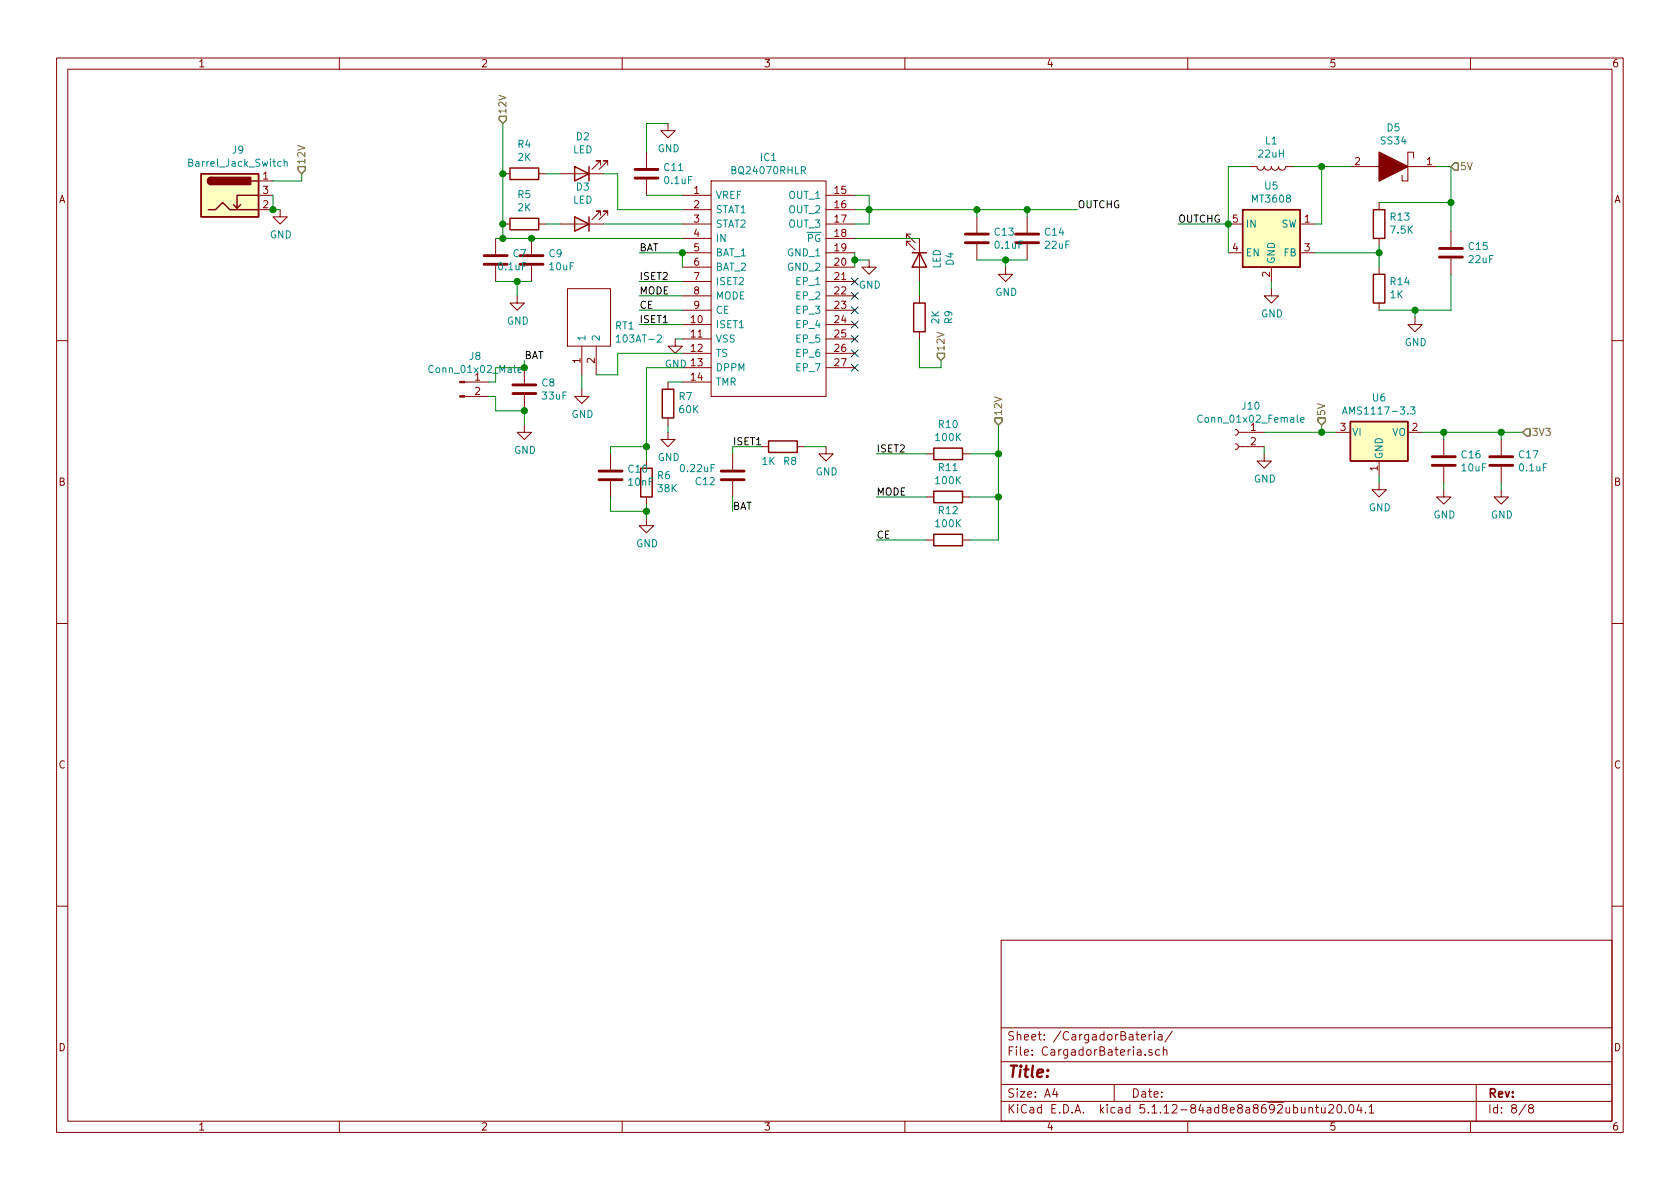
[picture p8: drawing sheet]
EESchema Schematic File Version 4
EELAYER 30 0
EELAYER END
$Descr A4 11693 8268
encoding utf-8
Sheet 8 8
Title ""
Date ""
Rev ""
Comp ""
Comment1 ""
Comment2 ""
Comment3 ""
Comment4 ""
$EndDescr
$Comp
L Device:C C11
U 1 1
P 4500 1200
F 0 "C11" H 4615 1246 50  0000 L CNN
F 1 "0.1uF" H 4615 1155 50  0000 L CNN
F 2 "Capacitor_SMD:C_0805_2012Metric_Pad1.18x1.45mm_HandSolder" H 4538 1050 50  0001 C CNN
F 3 "~" H 4500 1200 50  0001 C CNN
	1    4500 1200
	1    0    0    -1  
$EndComp
$Comp
L Device:C C9
U 1 1
P 3700 1800
F 0 "C9" H 3815 1846 50  0000 L CNN
F 1 "10uF" H 3815 1755 50  0000 L CNN
F 2 "Capacitor_SMD:C_0805_2012Metric_Pad1.18x1.45mm_HandSolder" H 3738 1650 50  0001 C CNN
F 3 "~" H 3700 1800 50  0001 C CNN
	1    3700 1800
	1    0    0    -1  
$EndComp
$Comp
L Device:C C8
U 1 1
P 3650 2700
F 0 "C8" H 3765 2746 50  0000 L CNN
F 1 "33uF" H 3765 2655 50  0000 L CNN
F 2 "Capacitor_SMD:C_0805_2012Metric_Pad1.18x1.45mm_HandSolder" H 3688 2550 50  0001 C CNN
F 3 "~" H 3650 2700 50  0001 C CNN
	1    3650 2700
	1    0    0    -1  
$EndComp
$Comp
L Device:C C15
U 1 1
P 10100 1750
F 0 "C15" H 10215 1796 50  0000 L CNN
F 1 "22uF" H 10215 1705 50  0000 L CNN
F 2 "Capacitor_SMD:C_0805_2012Metric_Pad1.18x1.45mm_HandSolder" H 10138 1600 50  0001 C CNN
F 3 "~" H 10100 1750 50  0001 C CNN
	1    10100 1750
	1    0    0    -1  
$EndComp
Connection ~ 3700 1650
Wire Wire Line
	3700 1650 3500 1650
Wire Wire Line
	4750 1350 4500 1350
$Comp
L Device:R R4
U 1 1
P 3650 1200
F 0 "R4" V 3443 1200 50  0000 C CNN
F 1 "2K" V 3534 1200 50  0000 C CNN
F 2 "Resistor_SMD:R_0805_2012Metric_Pad1.20x1.40mm_HandSolder" V 3580 1200 50  0001 C CNN
F 3 "~" H 3650 1200 50  0001 C CNN
	1    3650 1200
	0    1    1    0   
$EndComp
$Comp
L Device:R R5
U 1 1
P 3650 1550
F 0 "R5" V 3443 1550 50  0000 C CNN
F 1 "2K" V 3534 1550 50  0000 C CNN
F 2 "Resistor_SMD:R_0805_2012Metric_Pad1.20x1.40mm_HandSolder" V 3580 1550 50  0001 C CNN
F 3 "~" H 3650 1550 50  0001 C CNN
	1    3650 1550
	0    1    1    0   
$EndComp
$Comp
L power:GND #PWR0121
U 1 1
P 4650 850
F 0 "#PWR0121" H 4650 600 50  0001 C CNN
F 1 "GND" H 4655 677 50  0000 C CNN
F 2 "" H 4650 850 50  0001 C CNN
F 3 "" H 4650 850 50  0001 C CNN
	1    4650 850 
	1    0    0    -1  
$EndComp
$Comp
L Device:LED D2
U 1 1
P 4050 1200
F 0 "D2" H 4043 945 50  0000 C CNN
F 1 "LED" H 4043 1036 50  0000 C CNN
F 2 "LED_SMD:LED_0805_2012Metric_Pad1.15x1.40mm_HandSolder" H 4050 1200 50  0001 C CNN
F 3 "~" H 4050 1200 50  0001 C CNN
	1    4050 1200
	-1   0    0    1   
$EndComp
Wire Wire Line
	4750 1650 3700 1650
$Comp
L Device:LED D3
U 1 1
P 4050 1550
F 0 "D3" H 4043 1295 50  0000 C CNN
F 1 "LED" H 4043 1386 50  0000 C CNN
F 2 "LED_SMD:LED_0805_2012Metric_Pad1.15x1.40mm_HandSolder" H 4050 1550 50  0001 C CNN
F 3 "~" H 4050 1550 50  0001 C CNN
	1    4050 1550
	-1   0    0    1   
$EndComp
Wire Wire Line
	4750 1550 4200 1550
Wire Wire Line
	4750 1450 4300 1450
Wire Wire Line
	4300 1450 4300 1200
Wire Wire Line
	4300 1200 4200 1200
Wire Wire Line
	3900 1550 3800 1550
Wire Wire Line
	3900 1200 3800 1200
Wire Wire Line
	3500 1550 3500 1200
Wire Wire Line
	4500 1050 4500 850 
Wire Wire Line
	4500 850  4650 850 
$Comp
L Device:LED D4
U 1 1
P 6400 1800
F 0 "D4" H 6393 2017 50  0000 C CNN
F 1 "LED" H 6393 1926 50  0000 C CNN
F 2 "LED_SMD:LED_0805_2012Metric_Pad1.15x1.40mm_HandSolder" H 6400 1800 50  0001 C CNN
F 3 "~" H 6400 1800 50  0001 C CNN
	1    6400 1800
	0    1    1    0   
$EndComp
$Comp
L power:GND #PWR0122
U 1 1
P 3600 2050
F 0 "#PWR0122" H 3600 1800 50  0001 C CNN
F 1 "GND" H 3605 1877 50  0000 C CNN
F 2 "" H 3600 2050 50  0001 C CNN
F 3 "" H 3600 2050 50  0001 C CNN
	1    3600 2050
	1    0    0    -1  
$EndComp
Wire Wire Line
	3450 1950 3600 1950
Wire Wire Line
	3600 2050 3600 1950
Connection ~ 3600 1950
Wire Wire Line
	3600 1950 3700 1950
Connection ~ 6050 1450
$Comp
L Device:C C13
U 1 1
P 6800 1650
F 0 "C13" H 6915 1696 50  0000 L CNN
F 1 "0.1uF" H 6915 1605 50  0000 L CNN
F 2 "Capacitor_SMD:C_0805_2012Metric_Pad1.18x1.45mm_HandSolder" H 6838 1500 50  0001 C CNN
F 3 "~" H 6800 1650 50  0001 C CNN
	1    6800 1650
	1    0    0    -1  
$EndComp
$Comp
L power:GND #PWR0123
U 1 1
P 7000 1850
F 0 "#PWR0123" H 7000 1600 50  0001 C CNN
F 1 "GND" H 7005 1677 50  0000 C CNN
F 2 "" H 7000 1850 50  0001 C CNN
F 3 "" H 7000 1850 50  0001 C CNN
	1    7000 1850
	1    0    0    -1  
$EndComp
$Comp
L Connector:Conn_01x02_Male J8
U 1 1
P 3200 2650
F 0 "J8" H 3308 2831 50  0000 C CNN
F 1 "Conn_01x02_Male" H 3308 2740 50  0000 C CNN
F 2 "Connector_PinHeader_2.54mm:PinHeader_1x02_P2.54mm_Vertical" H 3200 2650 50  0001 C CNN
F 3 "~" H 3200 2650 50  0001 C CNN
	1    3200 2650
	1    0    0    -1  
$EndComp
$Comp
L power:GND #PWR0125
U 1 1
P 5750 3100
F 0 "#PWR0125" H 5750 2850 50  0001 C CNN
F 1 "GND" H 5755 2927 50  0000 C CNN
F 2 "" H 5750 3100 50  0001 C CNN
F 3 "" H 5750 3100 50  0001 C CNN
	1    5750 3100
	1    0    0    -1  
$EndComp
$Comp
L power:GND #PWR0126
U 1 1
P 3650 2950
F 0 "#PWR0126" H 3650 2700 50  0001 C CNN
F 1 "GND" H 3655 2777 50  0000 C CNN
F 2 "" H 3650 2950 50  0001 C CNN
F 3 "" H 3650 2950 50  0001 C CNN
	1    3650 2950
	1    0    0    -1  
$EndComp
$Comp
L Device:R R8
U 1 1
P 5450 3100
F 0 "R8" V 5550 3150 50  0000 C CNN
F 1 "1K" V 5550 3000 50  0000 C CNN
F 2 "Resistor_SMD:R_0805_2012Metric_Pad1.20x1.40mm_HandSolder" V 5380 3100 50  0001 C CNN
F 3 "~" H 5450 3100 50  0001 C CNN
	1    5450 3100
	0    1    1    0   
$EndComp
$Comp
L Device:R R7
U 1 1
P 4650 2800
F 0 "R7" H 4580 2754 50  0000 R CNN
F 1 "60K" H 4580 2845 50  0000 R CNN
F 2 "Resistor_SMD:R_0805_2012Metric_Pad1.20x1.40mm_HandSolder" V 4580 2800 50  0001 C CNN
F 3 "~" H 4650 2800 50  0001 C CNN
	1    4650 2800
	-1   0    0    1   
$EndComp
$Comp
L power:GND #PWR0127
U 1 1
P 4650 3000
F 0 "#PWR0127" H 4650 2750 50  0001 C CNN
F 1 "GND" H 4655 2827 50  0000 C CNN
F 2 "" H 4650 3000 50  0001 C CNN
F 3 "" H 4650 3000 50  0001 C CNN
	1    4650 3000
	1    0    0    -1  
$EndComp
$Comp
L Device:C C10
U 1 1
P 4250 3300
F 0 "C10" H 4365 3346 50  0000 L CNN
F 1 "10nF" H 4365 3255 50  0000 L CNN
F 2 "Capacitor_SMD:C_0805_2012Metric_Pad1.18x1.45mm_HandSolder" H 4288 3150 50  0001 C CNN
F 3 "~" H 4250 3300 50  0001 C CNN
	1    4250 3300
	1    0    0    -1  
$EndComp
$Comp
L Device:R R6
U 1 1
P 4500 3350
F 0 "R6" H 4430 3304 50  0000 R CNN
F 1 "38K" H 4430 3395 50  0000 R CNN
F 2 "Resistor_SMD:R_0805_2012Metric_Pad1.20x1.40mm_HandSolder" V 4430 3350 50  0001 C CNN
F 3 "~" H 4500 3350 50  0001 C CNN
	1    4500 3350
	-1   0    0    1   
$EndComp
Wire Wire Line
	4650 2650 4750 2650
$Comp
L power:GND #PWR0128
U 1 1
P 4500 3600
F 0 "#PWR0128" H 4500 3350 50  0001 C CNN
F 1 "GND" H 4505 3427 50  0000 C CNN
F 2 "" H 4500 3600 50  0001 C CNN
F 3 "" H 4500 3600 50  0001 C CNN
	1    4500 3600
	1    0    0    -1  
$EndComp
Wire Wire Line
	4500 3500 4500 3550
Wire Wire Line
	4650 3000 4650 2950
NoConn ~ 5950 1950
NoConn ~ 5950 2050
NoConn ~ 5950 2150
NoConn ~ 5950 2250
NoConn ~ 5950 2350
NoConn ~ 5950 2450
NoConn ~ 5950 2550
Wire Wire Line
	3500 1650 3500 1550
Connection ~ 3500 1650
Wire Wire Line
	3500 1650 3450 1650
Connection ~ 3500 1550
Wire Wire Line
	4750 1750 4750 1850
Text Label 4450 1950 0    50   ~ 0
ISET2
Wire Wire Line
	4750 1950 4450 1950
Text Label 4450 2050 0    50   ~ 0
MODE
Text Label 4450 2150 0    50   ~ 0
CE
Wire Wire Line
	4450 2150 4750 2150
Wire Wire Line
	4750 2050 4450 2050
Text Label 6100 3150 0    50   ~ 0
ISET2
Text Label 6100 3450 0    50   ~ 0
MODE
Text Label 6100 3750 0    50   ~ 0
CE
$Comp
L Device:R R10
U 1 1
P 6600 3150
F 0 "R10" V 6393 3150 50  0000 C CNN
F 1 "100K" V 6484 3150 50  0000 C CNN
F 2 "Resistor_SMD:R_0805_2012Metric_Pad1.20x1.40mm_HandSolder" V 6530 3150 50  0001 C CNN
F 3 "~" H 6600 3150 50  0001 C CNN
	1    6600 3150
	0    1    1    0   
$EndComp
$Comp
L Device:R R11
U 1 1
P 6600 3450
F 0 "R11" V 6393 3450 50  0000 C CNN
F 1 "100K" V 6484 3450 50  0000 C CNN
F 2 "Resistor_SMD:R_0805_2012Metric_Pad1.20x1.40mm_HandSolder" V 6530 3450 50  0001 C CNN
F 3 "~" H 6600 3450 50  0001 C CNN
	1    6600 3450
	0    1    1    0   
$EndComp
$Comp
L Device:R R12
U 1 1
P 6600 3750
F 0 "R12" V 6393 3750 50  0000 C CNN
F 1 "100K" V 6484 3750 50  0000 C CNN
F 2 "Resistor_SMD:R_0805_2012Metric_Pad1.20x1.40mm_HandSolder" V 6530 3750 50  0001 C CNN
F 3 "~" H 6600 3750 50  0001 C CNN
	1    6600 3750
	0    1    1    0   
$EndComp
Wire Wire Line
	6100 3150 6450 3150
Wire Wire Line
	6100 3450 6450 3450
Wire Wire Line
	6100 3750 6450 3750
Wire Wire Line
	6750 3750 6950 3750
Wire Wire Line
	6950 3750 6950 3450
Wire Wire Line
	6750 3150 6950 3150
Wire Wire Line
	6750 3450 6950 3450
Connection ~ 6950 3450
Wire Wire Line
	6950 3450 6950 3150
$Comp
L Device:C C14
U 1 1
P 7150 1650
F 0 "C14" H 7265 1696 50  0000 L CNN
F 1 "22uF" H 7265 1605 50  0000 L CNN
F 2 "Capacitor_SMD:C_0805_2012Metric_Pad1.18x1.45mm_HandSolder" H 7188 1500 50  0001 C CNN
F 3 "~" H 7150 1650 50  0001 C CNN
	1    7150 1650
	1    0    0    -1  
$EndComp
Wire Wire Line
	6400 1950 6400 2050
Wire Wire Line
	6400 2350 6400 2550
Wire Wire Line
	6400 2550 6550 2550
Wire Wire Line
	6050 1450 6800 1450
Wire Wire Line
	7150 1450 7150 1500
Wire Wire Line
	6800 1500 6800 1450
Connection ~ 6800 1450
Wire Wire Line
	6800 1450 7150 1450
Wire Wire Line
	6800 1800 7000 1800
Wire Wire Line
	7000 1850 7000 1800
Connection ~ 7000 1800
Wire Wire Line
	7000 1800 7150 1800
Text Label 4450 1750 0    50   ~ 0
BAT
Wire Wire Line
	4750 1750 4450 1750
Text Label 3650 2500 0    50   ~ 0
BAT
Wire Wire Line
	3400 2650 3450 2650
Wire Wire Line
	3450 2650 3450 2550
Wire Wire Line
	3450 2550 3650 2550
Wire Wire Line
	3650 2500 3650 2550
Connection ~ 3650 2550
Wire Wire Line
	3400 2750 3450 2750
Wire Wire Line
	3450 2750 3450 2850
Wire Wire Line
	3450 2850 3650 2850
Wire Wire Line
	3650 2950 3650 2850
Connection ~ 3650 2850
$Comp
L power:GND #PWR0130
U 1 1
P 4050 2700
F 0 "#PWR0130" H 4050 2450 50  0001 C CNN
F 1 "GND" H 4055 2527 50  0000 C CNN
F 2 "" H 4050 2700 50  0001 C CNN
F 3 "" H 4050 2700 50  0001 C CNN
	1    4050 2700
	1    0    0    -1  
$EndComp
Wire Wire Line
	4500 3200 4500 3100
Wire Wire Line
	4250 3150 4250 3100
Wire Wire Line
	4250 3100 4500 3100
Connection ~ 4500 3100
Wire Wire Line
	4500 3100 4500 2550
Wire Wire Line
	4250 3450 4250 3550
Wire Wire Line
	4250 3550 4500 3550
Connection ~ 4500 3550
Wire Wire Line
	4500 3550 4500 3600
Wire Wire Line
	4750 2550 4500 2550
Wire Wire Line
	6050 1450 6050 1550
Wire Wire Line
	6050 1350 6050 1450
Connection ~ 4750 1750
Wire Wire Line
	5950 1650 6400 1650
Wire Wire Line
	6050 1550 5950 1550
Wire Wire Line
	5950 1450 6050 1450
Wire Wire Line
	5950 1350 6050 1350
$Comp
L power:GND #PWR0131
U 1 1
P 4700 2350
F 0 "#PWR0131" H 4700 2100 50  0001 C CNN
F 1 "GND" H 4705 2177 50  0000 C CNN
F 2 "" H 4700 2350 50  0001 C CNN
F 3 "" H 4700 2350 50  0001 C CNN
	1    4700 2350
	1    0    0    -1  
$EndComp
$Comp
L BQ24070RHLR:BQ24070RHLR IC1
U 1 1
P 4750 1350
F 0 "IC1" H 5350 1615 50  0000 C CNN
F 1 "BQ24070RHLR" H 5350 1524 50  0000 C CNN
F 2 "BQ24070RHLR:BQ24032ARHLR" H 5800 1450 50  0001 L CNN
F 3 "https://www.ti.com/lit/gpn/BQ24070" H 5800 1350 50  0001 L CNN
F 4 "Battery Management Single Input Charger" H 5800 1250 50  0001 L CNN "Description"
F 5 "1" H 5800 1150 50  0001 L CNN "Height"
F 6 "Texas Instruments" H 5800 1050 50  0001 L CNN "Manufacturer_Name"
F 7 "BQ24070RHLR" H 5800 950 50  0001 L CNN "Manufacturer_Part_Number"
F 8 "595-BQ24070RHLR" H 5800 850 50  0001 L CNN "Mouser Part Number"
F 9 "https://www.mouser.co.uk/ProductDetail/Texas-Instruments/BQ24070RHLR?qs=LgZHeZZt5MWAXAU3J4CTwg%3D%3D" H 5800 750 50  0001 L CNN "Mouser Price/Stock"
F 10 "BQ24070RHLR" H 5800 650 50  0001 L CNN "Arrow Part Number"
F 11 "https://www.arrow.com/en/products/bq24070rhlr/texas-instruments" H 5800 550 50  0001 L CNN "Arrow Price/Stock"
	1    4750 1350
	1    0    0    -1  
$EndComp
Wire Wire Line
	4750 2350 4700 2350
Text Label 4450 2250 0    50   ~ 0
ISET1
Wire Wire Line
	4750 2250 4450 2250
Text Label 5100 3100 0    50   ~ 0
ISET1
Wire Wire Line
	5600 3100 5750 3100
Wire Wire Line
	5300 3100 5100 3100
$Comp
L Device:C C7
U 1 1
P 3450 1800
F 0 "C7" H 3565 1846 50  0000 L CNN
F 1 "0.1uF" H 3565 1755 50  0000 C CNN
F 2 "Capacitor_SMD:C_0805_2012Metric_Pad1.18x1.45mm_HandSolder" H 3488 1650 50  0001 C CNN
F 3 "~" H 3450 1800 50  0001 C CNN
	1    3450 1800
	1    0    0    -1  
$EndComp
Text Label 5100 3550 0    50   ~ 0
BAT
$Comp
L Device:C C12
U 1 1
P 5100 3300
F 0 "C12" H 5215 3346 50  0000 L CNN
F 1 "0.22uF" H 5215 3255 50  0000 L CNN
F 2 "Capacitor_SMD:C_0805_2012Metric_Pad1.18x1.45mm_HandSolder" H 5138 3150 50  0001 C CNN
F 3 "~" H 5100 3300 50  0001 C CNN
	1    5100 3300
	-1   0    0    1   
$EndComp
Wire Wire Line
	5100 3150 5100 3100
Wire Wire Line
	5100 3450 5100 3550
Wire Wire Line
	5950 1750 5950 1800
$Comp
L power:GND #PWR0132
U 1 1
P 6050 1800
F 0 "#PWR0132" H 6050 1550 50  0001 C CNN
F 1 "GND" H 6055 1627 50  0000 C CNN
F 2 "" H 6050 1800 50  0001 C CNN
F 3 "" H 6050 1800 50  0001 C CNN
	1    6050 1800
	1    0    0    -1  
$EndComp
Wire Wire Line
	6050 1800 5950 1800
Connection ~ 5950 1800
Wire Wire Line
	5950 1800 5950 1850
$Comp
L Device:R R9
U 1 1
P 6400 2200
F 0 "R9" V 6193 2200 50  0000 C CNN
F 1 "2K" V 6284 2200 50  0000 C CNN
F 2 "Resistor_SMD:R_0805_2012Metric_Pad1.20x1.40mm_HandSolder" V 6330 2200 50  0001 C CNN
F 3 "~" H 6400 2200 50  0001 C CNN
	1    6400 2200
	-1   0    0    1   
$EndComp
$Comp
L Regulator_Switching:MT3608 U5
U 1 1
P 8850 1650
F 0 "U5" H 8850 2017 50  0000 C CNN
F 1 "MT3608" H 8850 1926 50  0000 C CNN
F 2 "Package_TO_SOT_SMD:SOT-23-6" H 8900 1400 50  0001 L CIN
F 3 "https://www.olimex.com/Products/Breadboarding/BB-PWR-3608/resources/MT3608.pdf" H 8600 2100 50  0001 C CNN
	1    8850 1650
	1    0    0    -1  
$EndComp
Text Label 7500 1450 0    50   ~ 0
OUTCHG
Wire Wire Line
	7500 1450 7150 1450
Connection ~ 7150 1450
Text Label 8200 1550 0    50   ~ 0
OUTCHG
$Comp
L SS34:SS34 D5
U 1 1
P 10100 1150
F 0 "D5" H 10500 883 50  0000 C CNN
F 1 "SS34" H 10500 974 50  0000 C CNN
F 2 "SS34:DIONM7959X262N" H 10600 1300 50  0001 L CNN
F 3 "https://www.vishay.com/docs/88751/ss32.pdf" H 10600 1200 50  0001 L CNN
F 4 "Rectifier, Schottky, SMD, 3A, 40V, DO-214AC" H 10600 1100 50  0001 L CNN "Description"
F 5 "2.62" H 10600 1000 50  0001 L CNN "Height"
F 6 "Vishay" H 10600 900 50  0001 L CNN "Manufacturer_Name"
F 7 "SS34" H 10600 800 50  0001 L CNN "Manufacturer_Part_Number"
F 8 "" H 10600 700 50  0001 L CNN "Mouser Part Number"
F 9 "" H 10600 600 50  0001 L CNN "Mouser Price/Stock"
F 10 "" H 10600 500 50  0001 L CNN "Arrow Part Number"
F 11 "" H 10600 400 50  0001 L CNN "Arrow Price/Stock"
	1    10100 1150
	-1   0    0    1   
$EndComp
$Comp
L Device:L L1
U 1 1
P 8850 1150
F 0 "L1" V 8669 1150 50  0000 C CNN
F 1 "22uH" V 8760 1150 50  0000 C CNN
F 2 "Inductor_SMD:L_0805_2012Metric" H 8850 1150 50  0001 C CNN
F 3 "~" H 8850 1150 50  0001 C CNN
	1    8850 1150
	0    1    1    0   
$EndComp
$Comp
L Device:R R13
U 1 1
P 9600 1550
F 0 "R13" H 9530 1504 50  0000 R CNN
F 1 "7.5K" H 9530 1595 50  0000 R CNN
F 2 "Resistor_SMD:R_0805_2012Metric_Pad1.20x1.40mm_HandSolder" V 9530 1550 50  0001 C CNN
F 3 "~" H 9600 1550 50  0001 C CNN
	1    9600 1550
	-1   0    0    1   
$EndComp
$Comp
L Device:R R14
U 1 1
P 9600 2000
F 0 "R14" H 9530 1954 50  0000 R CNN
F 1 "1K" H 9530 2045 50  0000 R CNN
F 2 "Resistor_SMD:R_0805_2012Metric_Pad1.20x1.40mm_HandSolder" V 9530 2000 50  0001 C CNN
F 3 "~" H 9600 2000 50  0001 C CNN
	1    9600 2000
	-1   0    0    1   
$EndComp
Wire Wire Line
	8550 1750 8550 1550
Wire Wire Line
	8200 1550 8550 1550
Connection ~ 8550 1550
Wire Wire Line
	8700 1150 8550 1150
Wire Wire Line
	8550 1150 8550 1550
Wire Wire Line
	9000 1150 9200 1150
Wire Wire Line
	9150 1550 9200 1550
Wire Wire Line
	9200 1550 9200 1150
Connection ~ 9200 1150
Wire Wire Line
	9200 1150 9400 1150
Wire Wire Line
	9600 1850 9600 1750
Wire Wire Line
	9150 1750 9600 1750
Connection ~ 9600 1750
Wire Wire Line
	9600 1750 9600 1700
Wire Wire Line
	9600 1400 10100 1400
Wire Wire Line
	10100 1400 10100 1600
Wire Wire Line
	9600 2150 9850 2150
Wire Wire Line
	10100 2150 10100 1900
Wire Wire Line
	10000 1150 10100 1150
Wire Wire Line
	10100 1150 10100 1400
Connection ~ 10100 1400
$Comp
L power:GND #PWR0133
U 1 1
P 8850 2000
F 0 "#PWR0133" H 8850 1750 50  0001 C CNN
F 1 "GND" H 8855 1827 50  0000 C CNN
F 2 "" H 8850 2000 50  0001 C CNN
F 3 "" H 8850 2000 50  0001 C CNN
	1    8850 2000
	1    0    0    -1  
$EndComp
Wire Wire Line
	8850 2000 8850 1950
$Comp
L power:GND #PWR0134
U 1 1
P 9850 2200
F 0 "#PWR0134" H 9850 1950 50  0001 C CNN
F 1 "GND" H 9855 2027 50  0000 C CNN
F 2 "" H 9850 2200 50  0001 C CNN
F 3 "" H 9850 2200 50  0001 C CNN
	1    9850 2200
	1    0    0    -1  
$EndComp
Wire Wire Line
	9850 2200 9850 2150
Connection ~ 9850 2150
Wire Wire Line
	9850 2150 10100 2150
$Comp
L Regulator_Linear:AMS1117-3.3 U?
U 1 1
P 9600 3000
AR Path="/61B5A8A7/61E7B184" Ref="U?"  Part="1" 
AR Path="/61B92A68/61E7B184" Ref="U6"  Part="1" 
F 0 "U6" H 9600 3242 50  0000 C CNN
F 1 "AMS1117-3.3" H 9600 3151 50  0000 C CNN
F 2 "Package_TO_SOT_SMD:SOT-223-3_TabPin2" H 9600 3200 50  0001 C CNN
F 3 "http://www.advanced-monolithic.com/pdf/ds1117.pdf" H 9700 2750 50  0001 C CNN
	1    9600 3000
	1    0    0    -1  
$EndComp
$Comp
L Connector:Conn_01x02_Female J?
U 1 1
P 8600 3000
AR Path="/61B5A8A7/61E7B18A" Ref="J?"  Part="1" 
AR Path="/61B92A68/61E7B18A" Ref="J10"  Part="1" 
F 0 "J10" H 8492 3185 50  0000 C CNN
F 1 "Conn_01x02_Female" H 8492 3094 50  0000 C CNN
F 2 "Connector_PinSocket_2.54mm:PinSocket_1x02_P2.54mm_Vertical" H 8600 3000 50  0001 C CNN
F 3 "~" H 8600 3000 50  0001 C CNN
	1    8600 3000
	-1   0    0    -1  
$EndComp
$Comp
L power:GND #PWR?
U 1 1
P 9600 3350
AR Path="/61B5A8A7/61E7B197" Ref="#PWR?"  Part="1" 
AR Path="/61B92A68/61E7B197" Ref="#PWR0120"  Part="1" 
F 0 "#PWR0120" H 9600 3100 50  0001 C CNN
F 1 "GND" H 9605 3177 50  0000 C CNN
F 2 "" H 9600 3350 50  0001 C CNN
F 3 "" H 9600 3350 50  0001 C CNN
	1    9600 3350
	1    0    0    -1  
$EndComp
Wire Wire Line
	9600 3300 9600 3350
Wire Wire Line
	8800 3100 8800 3150
$Comp
L Device:C C?
U 1 1
P 10050 3200
AR Path="/61B5A8A7/61E7B19F" Ref="C?"  Part="1" 
AR Path="/61B92A68/61E7B19F" Ref="C16"  Part="1" 
F 0 "C16" H 10165 3246 50  0000 L CNN
F 1 "10uF" H 10165 3155 50  0000 L CNN
F 2 "Capacitor_SMD:C_0805_2012Metric_Pad1.18x1.45mm_HandSolder" H 10088 3050 50  0001 C CNN
F 3 "~" H 10050 3200 50  0001 C CNN
	1    10050 3200
	1    0    0    -1  
$EndComp
$Comp
L Device:C C?
U 1 1
P 10450 3200
AR Path="/61B5A8A7/61E7B1A5" Ref="C?"  Part="1" 
AR Path="/61B92A68/61E7B1A5" Ref="C17"  Part="1" 
F 0 "C17" H 10565 3246 50  0000 L CNN
F 1 "0.1uF" H 10565 3155 50  0000 L CNN
F 2 "Capacitor_SMD:C_0805_2012Metric_Pad1.18x1.45mm_HandSolder" H 10488 3050 50  0001 C CNN
F 3 "~" H 10450 3200 50  0001 C CNN
	1    10450 3200
	1    0    0    -1  
$EndComp
Wire Wire Line
	9900 3000 10050 3000
Wire Wire Line
	10450 3000 10450 3050
Wire Wire Line
	10050 3050 10050 3000
Connection ~ 10050 3000
Wire Wire Line
	10050 3000 10450 3000
Text HLabel 10600 3000 2    50   Input ~ 0
3V3
Wire Wire Line
	10600 3000 10450 3000
Connection ~ 10450 3000
$Comp
L power:GND #PWR?
U 1 1
P 10050 3400
AR Path="/61B5A8A7/61E7B1B3" Ref="#PWR?"  Part="1" 
AR Path="/61B92A68/61E7B1B3" Ref="#PWR0124"  Part="1" 
F 0 "#PWR0124" H 10050 3150 50  0001 C CNN
F 1 "GND" H 10055 3227 50  0000 C CNN
F 2 "" H 10050 3400 50  0001 C CNN
F 3 "" H 10050 3400 50  0001 C CNN
	1    10050 3400
	1    0    0    -1  
$EndComp
$Comp
L power:GND #PWR?
U 1 1
P 10450 3400
AR Path="/61B5A8A7/61E7B1B9" Ref="#PWR?"  Part="1" 
AR Path="/61B92A68/61E7B1B9" Ref="#PWR0129"  Part="1" 
F 0 "#PWR0129" H 10450 3150 50  0001 C CNN
F 1 "GND" H 10455 3227 50  0000 C CNN
F 2 "" H 10450 3400 50  0001 C CNN
F 3 "" H 10450 3400 50  0001 C CNN
	1    10450 3400
	1    0    0    -1  
$EndComp
Wire Wire Line
	10450 3350 10450 3400
Wire Wire Line
	10050 3350 10050 3400
$Comp
L Connector:Barrel_Jack_Switch J9
U 1 1
P 1600 1350
F 0 "J9" H 1657 1667 50  0000 C CNN
F 1 "Barrel_Jack_Switch" H 1657 1576 50  0000 C CNN
F 2 "Connector_BarrelJack:BarrelJack_CUI_PJ-102AH_Horizontal" H 1650 1310 50  0001 C CNN
F 3 "~" H 1650 1310 50  0001 C CNN
	1    1600 1350
	1    0    0    -1  
$EndComp
Text HLabel 2100 1200 1    50   Input ~ 0
12V
$Comp
L power:GND #PWR?
U 1 1
P 8800 3150
AR Path="/61B5A8A7/61E97B09" Ref="#PWR?"  Part="1" 
AR Path="/61B92A68/61E97B09" Ref="#PWR0135"  Part="1" 
F 0 "#PWR0135" H 8800 2900 50  0001 C CNN
F 1 "GND" H 8805 2977 50  0000 C CNN
F 2 "" H 8800 3150 50  0001 C CNN
F 3 "" H 8800 3150 50  0001 C CNN
	1    8800 3150
	1    0    0    -1  
$EndComp
$Comp
L power:GND #PWR?
U 1 1
P 1950 1450
AR Path="/61B5A8A7/61E97FE8" Ref="#PWR?"  Part="1" 
AR Path="/61B92A68/61E97FE8" Ref="#PWR0136"  Part="1" 
F 0 "#PWR0136" H 1950 1200 50  0001 C CNN
F 1 "GND" H 1955 1277 50  0000 C CNN
F 2 "" H 1950 1450 50  0001 C CNN
F 3 "" H 1950 1450 50  0001 C CNN
	1    1950 1450
	1    0    0    -1  
$EndComp
Wire Wire Line
	1900 1250 2100 1250
Wire Wire Line
	2100 1250 2100 1200
Wire Wire Line
	1900 1350 1900 1450
Wire Wire Line
	1950 1450 1900 1450
Connection ~ 1900 1450
Text HLabel 10100 1150 2    50   Input ~ 0
5V
Text HLabel 9200 2950 1    50   Input ~ 0
5V
Wire Wire Line
	8800 3000 9200 3000
Wire Wire Line
	9200 2950 9200 3000
Connection ~ 9200 3000
Wire Wire Line
	9200 3000 9300 3000
Text HLabel 6950 2950 1    50   Input ~ 0
12V
Wire Wire Line
	6950 2950 6950 3150
Connection ~ 6950 3150
Text HLabel 3500 850  1    50   Input ~ 0
12V
Text HLabel 6550 2500 1    50   Input ~ 0
12V
Wire Wire Line
	6550 2500 6550 2550
Wire Wire Line
	3500 1200 3500 850 
Connection ~ 3500 1200
$Comp
L 103AT-2:103AT-2 RT1
U 1 1
P 4050 2600
F 0 "RT1" V 4388 2372 50  0000 R CNN
F 1 "103AT-2" V 4297 2372 50  0000 R CNN
F 2 "103AT2" H 4700 2700 50  0001 L CNN
F 3 "https://datasheet.datasheetarchive.com/originals/distributors/Datasheets-30/DSA-588185.pdf" H 4700 2600 50  0001 L CNN
F 4 "NTC Thermistors 10kohm 1%" H 4700 2500 50  0001 L CNN "Description"
F 5 "8" H 4700 2400 50  0001 L CNN "Height"
F 6 "Semitec" H 4700 2300 50  0001 L CNN "Manufacturer_Name"
F 7 "103AT-2" H 4700 2200 50  0001 L CNN "Manufacturer_Part_Number"
F 8 "954-103AT-2" H 4700 2100 50  0001 L CNN "Mouser Part Number"
F 9 "https://www.mouser.co.uk/ProductDetail/Semitec/103AT-2?qs=wgO0AD0o1vvcDzsKguD%252Bew%3D%3D" H 4700 2000 50  0001 L CNN "Mouser Price/Stock"
F 10 "" H 4700 1900 50  0001 L CNN "Arrow Part Number"
F 11 "" H 4700 1800 50  0001 L CNN "Arrow Price/Stock"
	1    4050 2600
	0    -1   -1   0   
$EndComp
Wire Wire Line
	4750 2450 4300 2450
Wire Wire Line
	4300 2450 4300 2600
Wire Wire Line
	4300 2600 4150 2600
Wire Wire Line
	4050 2700 4050 2600
$EndSCHEMATC
